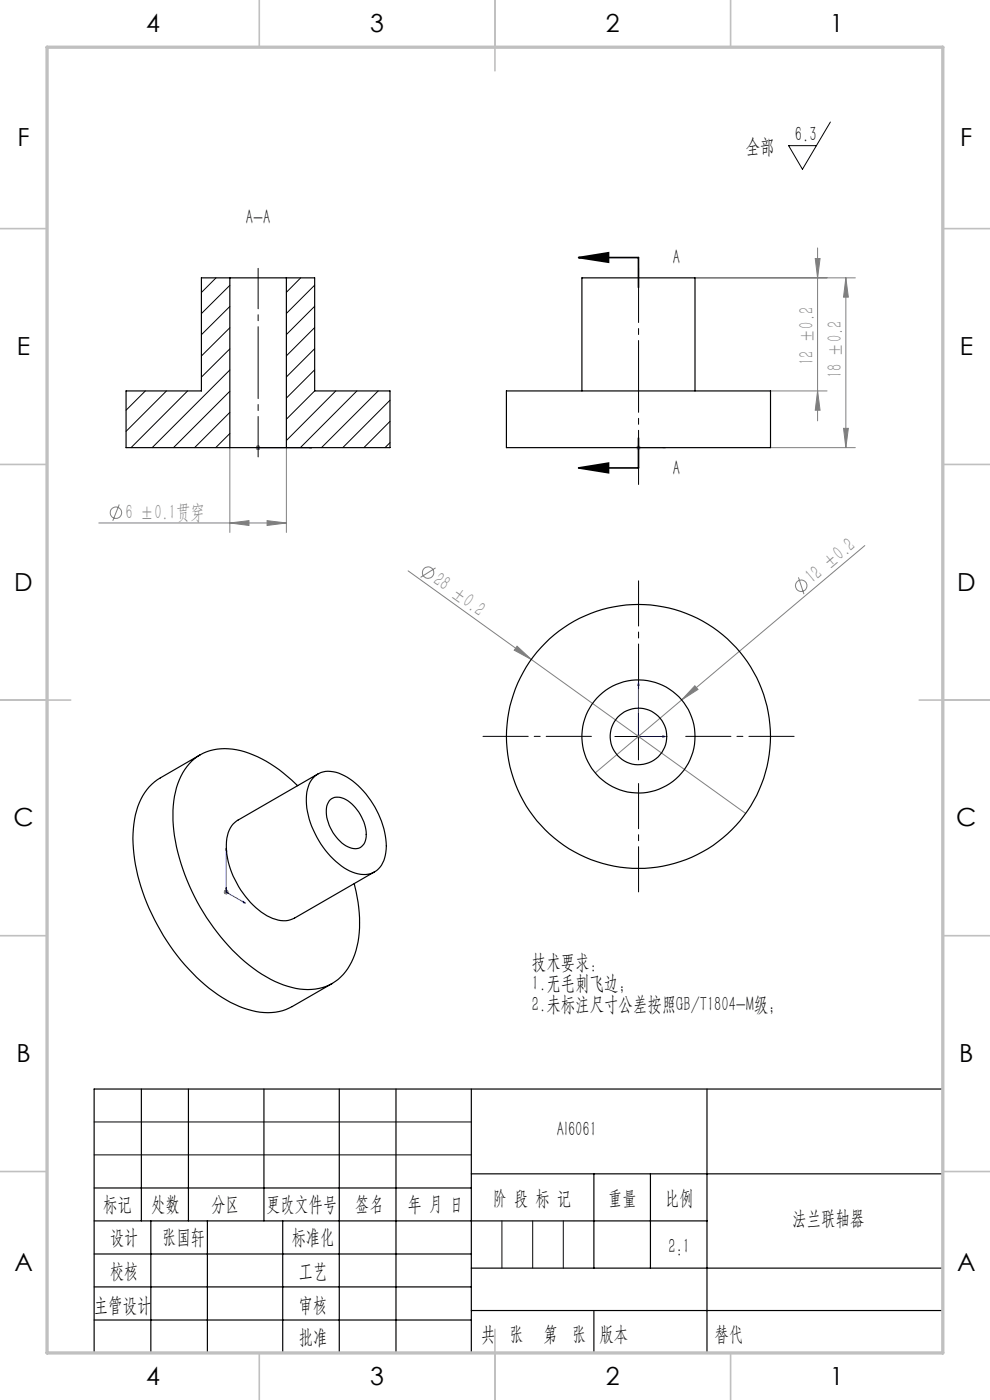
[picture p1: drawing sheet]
<svg xmlns="http://www.w3.org/2000/svg" width="210mm" height="297mm" viewBox="0 0 210 297" stroke-linecap="round" stroke-linejoin="round" font-family="sans-serif">
<g fill="none" stroke="#808080" stroke-width=".21">
<path d="M147.4 58.9h34M172.9 54.9h1.1l-.6 4zM173.4 52.6v36.7M179.4 58.9v36.1M179.4 58.9l.6 4.1h-1.1zM48.8 95v18M54.2 95h1M54.4 94.6l.7 .7M54.8 94.4v1.1M55.1 94.6l-.7 .7M60.7 95v18M134.9 95h1"/>
<path d="M135.1 94.6l.7 .7M135.4 94.4v1.1M135.8 94.6l-.7 .7M163.4 95h18M163.4 82.9h12M173.4 82.9l.6 4.1h-1.1zM178.9 90.9h1.1l-.6 4.1zM21 110.9h39.7M25.3 107l-1.4 3.5M48.8 110.9l4-.4v1zM56.7 110.5l4 .4-4 .6zM183.4 115.7l-38.8 32.8"/>
<path d="M86.6 121.1l71.6 51.5M92.4 120.5l-3.2 2M109.7 137.1l3 2.8-3.6-2zM169.4 122.5l1.1 3.5M134.9 156.2h1M135.1 155.9l.7 .7M135.4 155.7v1M135.8 155.9l-.7 .7M144.6 148.5l-18.3 15.5M147.4 145.5l.7 .8-3.5 2.2zM47.5 189.3h1M47.6 188.9l.7 .7"/>
<path d="M48 188.8v1M48.3 188.9l-.7 .7"/>
<circle cx="24.6" cy="108.8" r="1.21"/>
<circle cx="90.8" cy="121.5" r="1.22"/>
<circle cx="170" cy="124.2" r="1.22"/>
</g>
<path d="M122.7 54.6h12.7v6.4M122.7 54.6l6.4-1v2zM122.7 99.3l6.4-1.1v2.1zM135.4 92.9v6.4h-12.7" fill="none" stroke="#000" stroke-width=".35"/>
<g fill="none" stroke="#00f" stroke-width=".21">
<path d="M54.6 95h.3zM54.8 95h.1M54.8 95h11.3M66.1 95h-.5h.5M135.3 95h.3zM135.4 95h.1M135.4 95h5.7M141.1 95h-.5h.5M135.4 144.8v11.4h5.7M135.4 144.8l.2 .6h-.3zM140.6 156.1l.5 .1-.5 .2zM48 179.9l.1 .6-.2-.1z"/>
<path d="M48 179.9v9.4M48 188.3v.3zM48 189.3l4 2.3M48 189.3l.4 .2M48.2 189.3l.2 .2zM51.6 191.2l.4 .4-.4-.1z"/>
</g>
<path d="M125.5 156.2h-23M135.5 146.2v-23M145.5 156.2h23M135.5 166.2v23" fill="none" stroke="#000" stroke-width=".21" stroke-dasharray="15.2 1.3 1.3 1.3" stroke-dashoffset="5.6"/>
<path d="M135.5 102.8v-45.9" fill="none" stroke="#000" stroke-width=".21" stroke-dasharray="15.2 1.3 1.3 1.3" stroke-dashoffset="3.7"/>
<path d="M54.8 96.9v-40" fill="none" stroke="#000" stroke-width=".21" stroke-dasharray="15.2 1.3 1.3 1.3" stroke-dashoffset="6.7"/>
<path d="M176.1 25.9l-5.9 10-2.9-5h5.9M130.4 156.2h10M135.4 151.2v10M20 238h80M20 245h80" fill="none" stroke="#000" stroke-width=".21"/>
<g fill="none" stroke="#000" stroke-width=".25">
<path d="M30 231v28M40 231v28M56 231v28M72 231v56M84 231v56M100 231v56M150 231v56M200 231h-180v56M20 252h80M20 259h130M32 259v28M44 259v28"/>
<path d="M60 259v28M100 249h100M126 249v20M138 249v20M20 266h80M20 273h80M100 269h100M100 278h100M20 280h80"/>
</g>
<path d="M106.5 259v10M113 259v10M119.5 259v10" fill="none" stroke="#0a0605" stroke-width=".21"/>
<path d="M126 278v9" fill="none" stroke="#0a0605" stroke-width=".25"/>
<g fill="none" stroke="#c0c0c0" stroke-width=".35">
<path d="M55 0v10M105 0v15M155 0v10M0 48.5h10M200 48.5h10M0 98.5h10M200 98.5h10M0 148.5h15M195 148.5h15M0 198.5h10M200 198.5h10M0 248.5h10"/>
<path d="M200 248.5h10M55 287v10M105 282v15M155 287v10"/>
</g>
<path d="M10 10h190v277h-190z" fill="none" stroke="#c0c0c0" stroke-width=".7"/>
<path d="M122.7 54.6l6.4-1v2zM122.7 99.3l6.4-1.1v2.1z" fill="#000"/>
<g fill="#00f">
<path d="M140.6 95h.5zM135.3 95h.3z"/>
<path d="M54.6 95h.3zM65.6 95h.5zM54.6 95h.3zM65.6 95h.5z"/>
<path d="M140.6 156.1l.5 .1-.5 .2zM135.4 144.8l.2 .6h-.3zM51.6 191.2l.4 .4-.4-.1zM48 179.9l.1 .6-.2-.1zM48.2 189.3l.2 .2zM48 188.3v.3z"/>
</g>
<g fill="#808080">
<path d="M109.7 137.1l3 2.8-3.6-2z"/>
<path d="M147.4 145.5l.7 .8-3.5 2.2z"/>
<path d="M48.8 110.9l4-.4v1zM56.7 110.5l4 .4-4 .6z"/>
<path d="M179.4 58.9l.6 4.1h-1.1zM178.9 90.9h1.1l-.6 4.1zM172.9 54.9h1.1l-.6 4zM173.4 82.9l.6 4.1h-1.1z"/>
</g>
<g fill="none" stroke="#000" stroke-width=".25">
<path d="M48.8 58.9h11.9M48.8 58.9h-6.1v24h-16v12.1h22.1M48.8 58.9v36.1M60.7 58.9h6v24h16v12.1h-22M60.7 58.9v36.1M48.8 95h11.9M107.4 82.9h56v12.1h-56zM123.4 82.9v-24h24v24M42.5 160.1l-8.5 4.9a12.4 12.4 0 0 0-5.6 9.8 34.9 34.9 0 0 0 3.8 19.1 41.4 41.4 0 0 0 16.7 18.8 15.2 15.2 0 0 0 11 1.7l2.1-.9 8.5-4.9M63.1 166.7a27 27 0 0 0-12.9-7.6 10.3 10.3 0 0 0-12.5 7.2 26.6 26.6 0 0 0 .3 15.7 45.4 45.4 0 0 0 16.6 24.1 18.3 18.3 0 0 0 12.3 3.7 10.5 10.5 0 0 0 8.6-8.2 27.4 27.4 0 0 0-.4-14.1M66.5 165a4.9 4.9 0 0 1 5.9-.8 17.9 17.9 0 0 1 9 11.6 9.6 9.6 0 0 1-.8 8.2 4.8 4.8 0 0 1-5.8 1 17.9 17.9 0 0 1-9.2-11.3 10.3 10.3 0 0 1 .5-8.3zM67.5 164.2l-17 9.8a6 6 0 0 0-2.5 5.8 18.4 18.4 0 0 0 9.2 14.8 5.5 5.5 0 0 0 5.3 .2l16.9-9.8"/>
<path d="M70.1 169.6a3.2 3.2 0 0 1 4.1 .6 9.2 9.2 0 0 1 3.4 7.7 2.4 2.4 0 0 1-3.8 1.7 9 9 0 0 1-4.5-8.6z"/>
<circle cx="135.4" cy="156.2" r="12"/>
<circle cx="135.4" cy="156.2" r="6"/>
<circle cx="135.4" cy="156.2" r="28"/>
</g>
<g fill="none" stroke="#000" stroke-width=".21">
<path d="M45.8 58.9l-3.1 3.2M63.8 58.9l-3.1 3.1M48.8 60.5l-6.1 6M48.8 65l-6.1 6M48.8 69.5l-6.1 6M48.8 74l-6.1 6M48.8 78.5l-16.5 16.5M66.7 60.5l-6 6M66.7 74l-6 6M66.7 65l-6 6M66.7 69.5l-6 6M66.7 78.5l-6 6"/>
<path d="M30.8 82.9l-4.1 4.1M35.3 82.9l-8.6 8.6M39.8 82.9l-12 12.1M48.8 83l-12 12M48.8 87.5l-7.5 7.5M48.8 92l-3 3M66.7 82.9l-6 6M71.2 82.9l-10.5 10.5M75.7 82.9l-12 12.1M80.2 82.9l-12 12.1M82.7 84.9l-10 10.1M82.7 89.4l-5.5 5.6"/>
<path d="M82.7 93.9l-1 1.1"/>
</g>
<g font-size="5.3">
<text x="31" y="6.8">4</text>
<text x="78.5" y="6.8">3</text>
<text x="128.5" y="6.8">2</text>
<text x="176" y="6.8">1</text>
<text x="3.7" y="31.1">F</text>
<text x="203.7" y="31.1">F</text>
<text x="3.6" y="75.3">E</text>
<text x="203.6" y="75.3">E</text>
<text x="3" y="125.3">D</text>
<text x="203" y="125.3">D</text>
<text x="2.8" y="175.3">C</text>
<text x="202.8" y="175.3">C</text>
<text x="3.5" y="225.3">B</text>
<text x="203.5" y="225.3">B</text>
<text x="3" y="269.6">A</text>
<text x="203" y="269.6">A</text>
<text x="31" y="293.8">4</text>
<text x="78.5" y="293.8">3</text>
<text x="128.5" y="293.8">2</text>
<text x="176" y="293.8">1</text>
</g>
<g font-size="4.4">
<text x="168.6" y="30">6.3</text>
<text x="158.2" y="32.5">全部</text>
<text x="52.1" y="47.6">A-A</text>
<text x="142.7" y="56.1">A</text>
<text x="142.7" y="100.7">A</text>
<text x="112.8" y="205.5">技术要求：</text>
<text x="112.8" y="210">1.无毛刺飞边；</text>
<text x="112.8" y="214.5">2.未标注尺寸公差按照GB/T1804-M级；</text>
<text x="118.1" y="241">Al6061</text>
<text x="21.9" y="256.9">标记</text>
<text x="32.1" y="256.9">处数</text>
<text x="44.9" y="256.9">分区</text>
<text x="56.5" y="256.9">更改文件号</text>
<text x="75.4" y="256.9">签名</text>
<text x="86.5" y="256.9">年 月 日</text>
<text x="104.5" y="255.6">阶 段 标 记</text>
<text x="129" y="255.6">重量</text>
<text x="141.1" y="255.6">比例</text>
<text x="23.3" y="263.9">设计</text>
<text x="34.4" y="263.9">张国轩</text>
<text x="61.9" y="263.9">标准化</text>
<text x="168.1" y="259.8">法兰联轴器</text>
<text x="141.8" y="265.7">2:1</text>
<text x="23.3" y="271.1">校核</text>
<text x="63.4" y="271">工艺</text>
<text x="19.9" y="278.3">主管设计</text>
<text x="63.4" y="278.3">审核</text>
<text x="63.4" y="285.2">批准</text>
<text x="102.1" y="284.4">共 张</text>
<text x="115.3" y="284.4">第 张</text>
<text x="127.1" y="284.4">版本</text>
</g>
<g font-size="4.4" fill="#808080">
<text x="172.6" y="77.4" transform="rotate(-90 172.6 77.4)">12 ±0.2</text>
<text x="178.6" y="80.3" transform="rotate(-90 178.6 80.3)">18 ±0.2</text>
<text x="26.6" y="110.1">6 ±0.1贯穿</text>
<text x="91.7" y="123.7" transform="rotate(36 91.7 123.7)">28 ±0.2</text>
<text x="172.3" y="124" transform="rotate(-40 172.3 124)">12 ±0.2</text>
</g>
<text font-size="4.4" fill="#0a0605" x="151.6" y="284.4">替代</text>
</svg>
